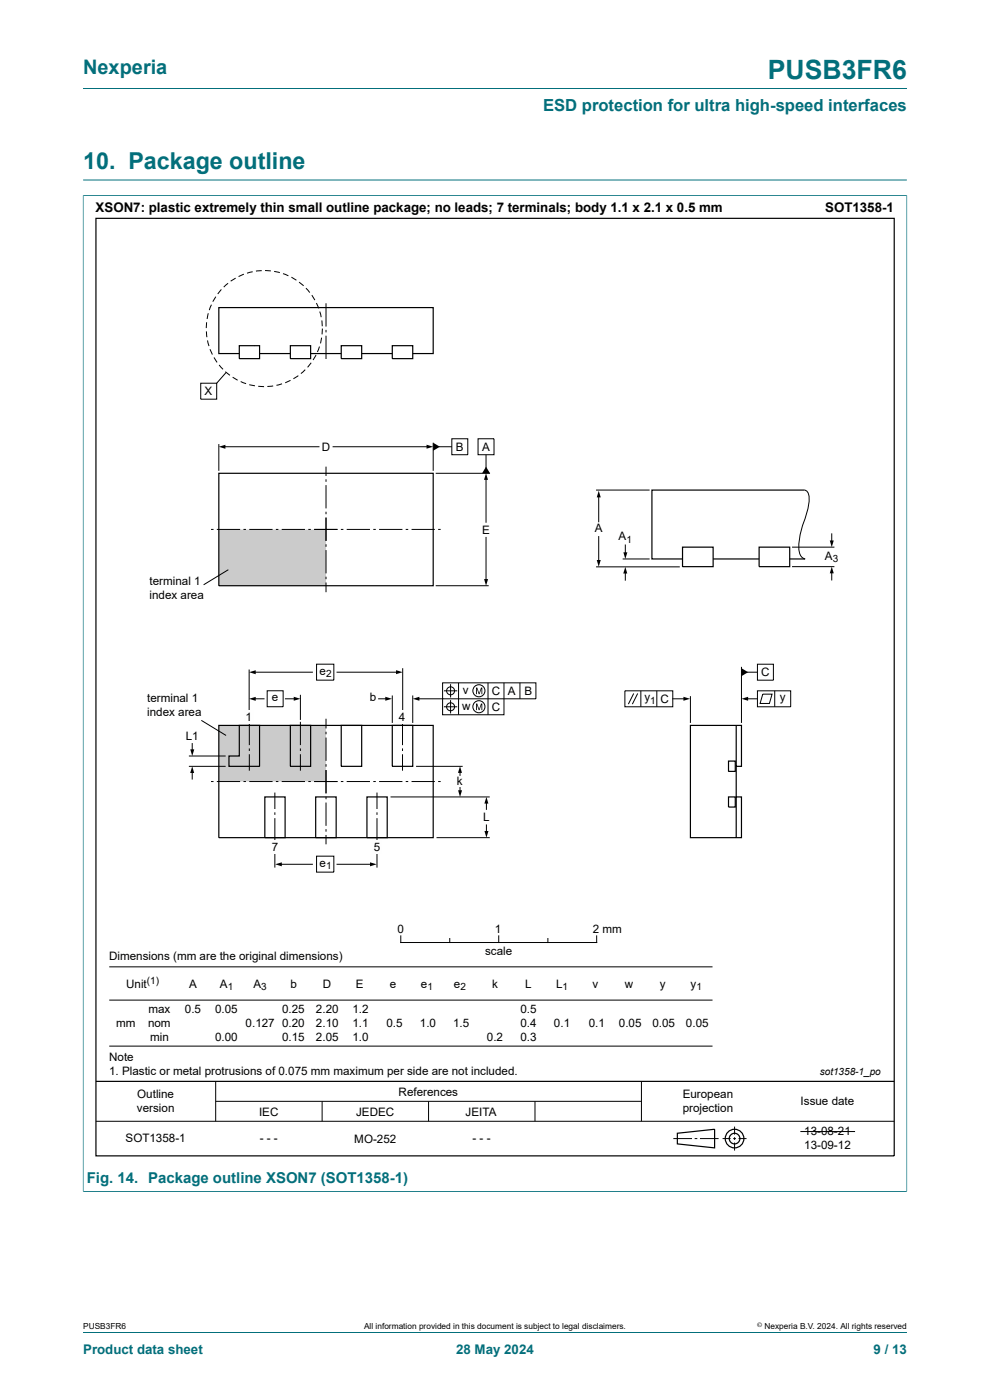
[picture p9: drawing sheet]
<svg xmlns="http://www.w3.org/2000/svg" width="210mm" height="297mm" viewBox="0 0 210 297" stroke-linecap="round" stroke-linejoin="round" font-family="sans-serif">
<path d="M17.6 18.8h174.8M17.6 38.2h174.8M17.6 41.5h174.8M17.6 41.4v211.4M192.4 41.4v211.4M17.6 252.8h174.8" fill="none" stroke="#036f7b" stroke-width=".21"/>
<g fill="none" stroke="#000" stroke-width=".21">
<path d="M50 59l-1.1 .7M51.7 58.2l-1.1 .5M53.6 57.7l-1.2 .3M55.5 57.4l-1.2 .1M56.2 57.4l1.3 .1M58.2 57.6l1.2 .2M60 58.1l1.2 .4M61.8 58.8l1.1 .6M63.4 59.9l1 .7M43.8 70.3l.1 1.2M43.8 68.4l-.1 1.2M44 72.2l.3 1.2"/>
<path d="M44.2 66.5l-.3 1.2M44.5 74.1l.6 1.1M44.9 64.6l-.5 1.2M45.4 75.8l.7 1.1M45.8 62.9l-.7 1.1M46.5 77.4l.8 .9M47 61.4l-.8 1M47.8 78.8l1 .8M47.9 79l-1.9 2.3M48.4 60.1l-.9 .8M63.3 79.7l-1.1 .7M64.7 78.4l-.9 .9"/>
<path d="M64.9 61.1l.8 1M66 77l-.8 .9M66.1 62.6l.7 1.1M67 75.3l-.6 1.1M67.1 64.3l.5 1.1M67.8 73.5l-.5 1.2M67.8 66.1l.3 1.2M68.2 71.6l-.2 1.2M68.3 68l.1 1.2M68.4 69.7l-.1 1.2M42.6 81.3h3.4v3.4h-3.4zM49.3 80l1.1 .6"/>
<path d="M51.1 80.9l1.1 .5M52.9 81.6l1.2 .3M54.8 81.9l1.2 .1M57.9 81.9l-1.2 .1M59.8 81.4l-1.2 .3M61.6 80.7l-1.1 .5M85 198.5v1.4h41.6v-1.4M95.4 199.1v.8M116.2 199.1v.8M23.2 212.2h127.9M23.2 205.1h127.9M20.4 237.9h169.3"/>
<path d="M23.2 221.9h127.9M45.8 229.4v8.5M45.8 233.6h90.3M68.3 233.6v4.3M90.9 233.6v4.3M113.5 233.6v4.3M136.1 229.4v8.5M155.8 239v1.7M142.8 241.5h4M147.4 241.5h.5M148.5 241.5h3.9M153.3 241.5h1.7"/>
<path d="M155.5 241.5h.6M155.8 241.3v.5M155.8 242.4v1.7M156.7 241.5h1.7M169.8 240h11.6"/>
</g>
<g fill="none" stroke="#000" stroke-width=".25">
<path d="M20.4 46.3h169.3v198.9h-169.3zM20.4 229.4h169.3M143.7 240.4l7.9-.8v3.9l-7.9-.8z"/>
<circle cx="155.8" cy="241.5" r="1.13"/>
<circle cx="155.8" cy="241.5" r="1.98"/>
</g>
<path d="M46.4 153.9h22.8v11.9h-22.8z" fill="#cbcbcb"/>
<g fill="none" stroke="#000" stroke-width=".21">
<path d="M69.2 64.3v5M69.2 70v.5M69.2 71.2v5M46.4 94.2v5.7M47.5 94.8h20.2M70.7 94.8h20.1M91.9 93.9v6M93 94.8h2.8M95.8 93.1h3.4v3.4h-3.4zM101.4 93.1h3.4v3.4h-3.4zM103.1 96.5v2.8M92.4 100.4h11.5"/>
<path d="M103.1 101.5v9.3M103.1 114v9.1M126.4 104h11.4M127 105.2v5.5M127 113.8v5.3M132.1 118.6h5.7M132.6 115.6v1.9M168 116.1h9M170.7 104a1.36 1.36 0 0 1 .9 1.6 21.8 21.8 0 0 1-1.5 6.4l-.2 .8a9.9 9.9 0 0 0-.2 4.8l.4 .6 .7 .4M176.4 113.3v1.6M92.4 124.3h11.3M126.4 120.3h17.8"/>
<path d="M132.6 121.4v1.7M168 120.2h9M176.4 121.3v1.7M40.8 157.7v1.6M52.8 142v10.8M52.9 153.1v5M52.9 158.8v.5M54 142.6h12.3M54 148.2h2M56.7 146.5h3.4v3.4h-3.4zM60.5 148.2h2.1M63.7 147.4v5.3"/>
<path d="M67.1 140.9h3.7v3.4h-3.7zM69.2 152.5v2M69.2 155.2v.6M69.2 156.5v4.9M71.5 142.6h12.8M80.3 148.2h1.7M83.2 147.5v5.9M85.4 153.1v5M85.4 158.8v.5M85.4 141.8v11M87.6 147.5v5.9M93.9 144.9h19.8v3.3h-19.8z"/>
<path d="M94.2 146.6h2.8M94.2 149.9h2.8M95.6 145.1v2.9M95.6 148.5v2.9M97.3 144.9v6.7M103.5 144.9v6.7M106.9 144.9v6.7h-13v-3.4h-5.2M110.3 144.9v3.3M132.6 146.6h10.1v3.3h-10.1zM134.4 147.1l-1.1 2.3M135.3 147.1l-1.2 2.3M135.9 146.6v3.3"/>
<path d="M139.3 146.6v3.3M142.7 148.2h2.6M146.5 147.7v5.7M157.3 141.5v11.9M158.4 142.6h2.3M158.4 148.2h2.3M160.7 140.9h3.4v3.4h-3.4zM160.7 146.6h7v3.3h-7zM161.8 147.3h2l-.6 1.9h-2zM164.3 146.6v3.3M40.1 162.6h7.8M40.1 160.4h7.8"/>
<path d="M40.8 163.7v1.6M44.8 165.8h.5M46 165.8h4.9M51.6 165.8h.6M52.9 165.8h4.9M52.9 160v3.5M58.5 165.8h.6M59.8 165.8h4.9M65.4 165.8h.5M66.6 165.8h5M69.2 162.1v.5M69.2 163.4v4.9"/>
<path d="M69.2 169v.6M69.2 170.3v4.9M69.2 175.9v.5M69.2 177.1v2M72.3 165.8h.5M73.5 165.8h5M79.2 165.8h.5M80.4 165.8h5M85.4 160v3.5M86.1 165.8h.5M87.3 165.8h4.9M92.9 165.8h.6"/>
<path d="M67.1 181.6h3.7v3.4h-3.7z"/>
<circle cx="95.6" cy="146.6" r=".85"/>
<circle cx="95.6" cy="149.9" r=".85"/>
<circle cx="101.6" cy="146.5" r="1.28"/>
<circle cx="101.6" cy="149.9" r="1.28"/>
</g>
<g fill="#000">
<path d="M46.4 94.8l1.4-.4v.8zM90.5 94.3l1.4 .5-1.4 .4zM91.9 93.9l1.4 .9-1.4 .8zM103.1 99l.8 1.4h-1.6zM103.1 100.4l.4 1.4h-.8zM127 104.1l.4 1.4h-.8zM126.6 118.8h.8l-.4 1.4zM132.2 117.2h.9l-.5 1.4zM176 114.7h.9l-.5 1.4zM102.7 122.8h.8l-.4 1.5zM132.6 120.3l.5 1.4h-.9zM176.4 120.2l.5 1.4h-.9z"/>
<path d="M40.4 159h.8l-.4 1.4zM52.8 142.6l1.4-.4v.8zM52.8 148.2l1.4-.4v.9zM62.3 147.8l1.4 .4-1.4 .5zM81.7 147.8l1.4 .4-1.4 .5zM84 142.2l1.4 .4-1.4 .4zM87.6 148.2l1.4-.4v.9zM101 145.9h.2l.4 1.1 .4-1.1h.3v1.4h-.2v-1.2l-.4 1.2h-.2l-.4-1.2 .1 1.2h-.2zM101 149.3h.2l.4 1.1 .4-1.1h.3v1.3h-.2v-1.1l-.4 1.1h-.2l-.4-1.1 .1 1.1h-.2zM145 147.8l1.4 .4-1.4 .5zM157.3 141.8l1.4 .8-1.4 .8zM157.3 148.2l1.4-.4v.9z"/>
<path d="M40.8 162.6l.4 1.4h-.9z"/>
</g>
<g fill="#fefefe">
<path d="M51.8 150.8h2v2.8h-2z"/>
<path d="M84.3 150.7h2v2.9h-2z"/>
</g>
<path d="M82.8 169.1h21.1M88.3 162.6h9.8M92.6 177.7h11.3M97.6 163.7v.8M97.6 167.1v.8M103.2 170.2v1.5M103.2 175v1.6M58.3 180.8v3.3M59.5 183.4h6.8M71.5 183.4h7.3M80 180.8v3.3M105.8 198.5v1.4" fill="none" stroke="#000" stroke-width=".21"/>
<path d="M97.6 162.6l.4 1.4h-.8zM97.2 167.7h.8l-.4 1.4zM103.2 169.1l.4 1.4h-.9zM102.8 176.3h.8l-.4 1.4zM58.4 183.4l1.4-.5v.9zM78.5 182.9l1.4 .5-1.4 .4z" fill="#000"/>
<path d="M46.4 153.9h45.5v23.8h-45.5z" fill="none" stroke="#000" stroke-width=".25"/>
<path d="M46.4 112.3h22.8v11.9h-22.8z" fill="#cbcbcb"/>
<g fill="none" stroke="#000" stroke-width=".21">
<path d="M69.2 99v2M44.8 112.3h.5M46 112.3h4.9M51.6 112.3h.6M52.9 112.3h4.9M58.5 112.3h.6M59.8 112.3h4.9M65.4 112.3h.5M66.6 112.3h5M69.2 101.7v.5M69.2 102.9v5M69.2 108.6v.5"/>
<path d="M69.2 109.8v5M69.2 115.5v.5M69.2 116.7v4.9M72.3 112.3h.5M73.5 112.3h5M79.2 112.3h.5M80.4 112.3h5M86.1 112.3h.5M87.3 112.3h4.9M92.9 112.3h.6M48.4 120.9l-5.2 3.2M69.2 122.3v.6"/>
<path d="M69.2 123.6v2M42.7 152.8l5.3 3.2M63.7 153.1v5M63.7 158.8v.5M58.3 168.1v3.5M58.3 172.3v.6M58.3 173.6v4.9M63.7 160v3.5M80 168.1v3.5M80 172.3v.6M80 173.6v4.9"/>
</g>
<g fill="none" stroke="#000" stroke-width=".25">
<path d="M50.8 75h-4.4v-9.7h45.5v9.7h-4.3M50.8 73.3h4.3v2.8h-4.3zM54 73.3h.1M55.1 75h6.5M61.6 73.3h4.3v2.8h-4.3zM65.9 75h6.5M72.4 73.3h4.3v2.8h-4.3zM76.7 75h6.5M83.2 73.3h4.4v2.8h-4.4zM46.4 100.4h45.5v23.9h-45.5zM144.8 116.1h6.5v4.1h-6.5zM151.3 118.6h9.7"/>
<path d="M161 116.1h6.5v4.1h-6.5zM167.5 118.6h3.3M170.7 104h-32.4v14.6h6.5M50.8 153.9h4.3v8.7h-6.5v-2.2h2.2zM61.6 153.9h4.3v8.7h-4.3zM72.4 153.9h4.3v8.7h-4.3zM83.2 153.9h4.4v8.7h-4.4zM156.2 153.9v23.8M56.2 169.1h4.3v8.6h-4.3zM67 169.1h4.3v8.6h-4.3zM77.8 169.1h4.3v8.6h-4.3zM154.5 161.5h1.5v2.1h-1.5z"/>
<path d="M154.5 169.1h1.5v2.1h-1.5zM156.2 162.6h1.1v-8.7h-10.8v23.8h10.8v-8.6h-1.1"/>
</g>
<g fill="#fefefe">
<path d="M79 178.2h2v2.9h-2z"/>
<path d="M57.3 178.2h2v2.9h-2z"/>
</g>
<path d="M17.6 41.5v211.2M17.7 41.5h174.6M192.4 41.5v211.2M17.7 252.8h174.6M17.6 282.6h174.8" fill="none" stroke="#036f7b" stroke-width=".21"/>
<text font-size="5.6" fill="#036f7b" x="162.9" y="16.8">PUSB3FR6</text>
<text font-size="4.9" fill="#036f7b" x="17.6" y="35.9">10. Package outline</text>
<text font-size="4.2" fill="#036f7b" x="17.6" y="15.6">Nexperia</text>
<text font-size="3.5" fill="#036f7b" x="115.2" y="23.7">ESD protection for ultra high-speed interfaces</text>
<text font-size="3.2" fill="#036f7b" x="18.4" y="250.9">Fig. 14. Package outline XSON7 (SOT1358-1)</text>
<g font-size="2.8">
<text x="20.3" y="45.1">XSON7: plastic extremely thin small outline package; no leads; 7 terminals; body 1.1 x 2.1 x 0.5 mm</text>
<text x="175" y="45.1">SOT1358-1</text>
</g>
<g font-size="2.8" fill="#036f7b">
<text x="17.6" y="287.2">Product data sheet</text>
<text x="96.8" y="287.2">28 May 2024</text>
<text x="185.3" y="287.2">9 / 13</text>
</g>
<g font-size="2.5">
<text x="43.4" y="83.8">X</text>
<text x="68.2" y="95.6">D</text>
<text x="96.7" y="95.6">B</text>
<text x="102.3" y="95.6">A</text>
<text x="102.3" y="113.2">E</text>
<text x="126.1" y="112.9">A</text>
<text x="131.2" y="114.6">A</text>
<text x="175" y="118.7">A</text>
<text x="31.7" y="124.2">terminal 1</text>
<text x="31.7" y="127.2">index area</text>
<text x="67.8" y="143.1">e</text>
<text x="161.5" y="143.4">C</text>
<text x="31.2" y="148.9">terminal 1</text>
<text x="57.6" y="148.8">e</text>
<text x="78.5" y="148.8">b</text>
<text x="98.2" y="147.2">v</text>
<text x="104.3" y="147.4">C</text>
<text x="107.7" y="147.4">A</text>
<text x="111.2" y="147.4">B</text>
<text x="136.7" y="148.8">y</text>
<text x="140.1" y="149.1">C</text>
<text x="165.4" y="148.8">y</text>
<text x="31.2" y="151.9">index area</text>
<text x="52.1" y="152.9">1</text>
<text x="84.6" y="152.9">4</text>
<text x="98" y="150.6">w</text>
<text x="104.3" y="150.8">C</text>
<text x="39.4" y="157">L1</text>
<text x="96.9" y="166.6">k</text>
<text x="102.5" y="174.2">L</text>
<text x="57.6" y="180.5">7</text>
<text x="67.8" y="183.9">e</text>
<text x="79.3" y="180.5">5</text>
<text x="84.3" y="198">0</text>
<text x="105" y="198">1</text>
<text x="125.8" y="198">2 mm</text>
<text x="23.1" y="203.7">Dimensions (mm are the original dimensions)</text>
<text x="102.9" y="202.5">scale</text>
<text x="26.8" y="209.6">Unit</text>
<text x="40.1" y="209.6">A</text>
<text x="46.6" y="209.6">A</text>
<text x="53.8" y="209.6">A</text>
<text x="61.6" y="209.6">b</text>
<text x="68.5" y="209.6">D</text>
<text x="75.5" y="209.6">E</text>
<text x="82.7" y="209.6">e</text>
<text x="89.3" y="209.6">e</text>
<text x="96.3" y="209.6">e</text>
<text x="104.4" y="209.6">k</text>
<text x="111.4" y="209.6">L</text>
<text x="118" y="209.6">L</text>
<text x="125.7" y="209.6">v</text>
<text x="132.6" y="209.6">w</text>
<text x="140" y="209.6">y</text>
<text x="146.5" y="209.6">y</text>
<text x="31.5" y="214.9">max</text>
<text x="39.2" y="214.9">0.5</text>
<text x="45.6" y="214.9">0.05</text>
<text x="59.9" y="214.9">0.25</text>
<text x="67" y="214.9">2.20</text>
<text x="74.8" y="214.9">1.2</text>
<text x="110.4" y="214.9">0.5</text>
<text x="24.7" y="217.9">mm</text>
<text x="31.4" y="217.8">nom</text>
<text x="31.8" y="220.8">min</text>
<text x="45.6" y="220.8">0.00</text>
<text x="52.1" y="217.9">0.127</text>
<text x="59.9" y="217.9">0.20</text>
<text x="59.9" y="220.8">0.15</text>
<text x="67" y="217.9">2.10</text>
<text x="67" y="220.8">2.05</text>
<text x="74.8" y="217.9">1.1</text>
<text x="74.8" y="220.8">1.0</text>
<text x="81.9" y="217.9">0.5</text>
<text x="89.1" y="217.9">1.0</text>
<text x="96.1" y="217.9">1.5</text>
<text x="103.3" y="220.8">0.2</text>
<text x="110.4" y="217.9">0.4</text>
<text x="110.4" y="220.8">0.3</text>
<text x="117.5" y="217.9">0.1</text>
<text x="124.9" y="217.9">0.1</text>
<text x="131.3" y="217.9">0.05</text>
<text x="138.4" y="217.9">0.05</text>
<text x="145.5" y="217.9">0.05</text>
<text x="23.1" y="225">Note</text>
<text x="23.1" y="228">1. Plastic or metal protrusions of 0.075 mm maximum per side are not included.</text>
<text x="29.1" y="233">Outline</text>
<text x="84.6" y="232.5">References</text>
<text x="144.8" y="233">European</text>
<text x="29.1" y="236">version</text>
<text x="55" y="236.7">IEC</text>
<text x="75.5" y="236.7">JEDEC</text>
<text x="98.8" y="236.7">JEITA</text>
<text x="144.8" y="236">projection</text>
<text x="169.8" y="234.5">Issue date</text>
<text x="26.6" y="242.3">SOT1358-1</text>
<text x="55.1" y="242.3">- - -</text>
<text x="75.2" y="242.5">MO-252</text>
<text x="100.2" y="242.3">- - -</text>
<text x="170.6" y="240.8">13-08-21</text>
<text x="170.6" y="243.7">13-09-12</text>
</g>
<g font-size="2.1">
<text x="132.9" y="115.1">1</text>
<text x="176.6" y="119.2">3</text>
<text x="69.2" y="143.6">2</text>
<text x="137.9" y="149.3">1</text>
<text x="69.2" y="184.4">1</text>
<text x="31.1" y="208.8">(1)</text>
<text x="48.3" y="210.1">1</text>
<text x="55.4" y="210.1">3</text>
<text x="90.6" y="210.1">1</text>
<text x="97.7" y="210.1">2</text>
<text x="119.3" y="210.1">1</text>
<text x="147.7" y="210.1">1</text>
<text x="173.9" y="228.1">sot1358-1_po</text>
</g>
<g font-size="1.8">
<text x="17.6" y="282">PUSB3FR6</text>
<text x="77.2" y="282">All information provided in this document is subject to legal disclaimers.</text>
<text x="162.2" y="282">Nexperia B.V. 2024. All rights reserved</text>
</g>
<text font-size="1.4" x="160.6" y="281.6">©</text>
</svg>
